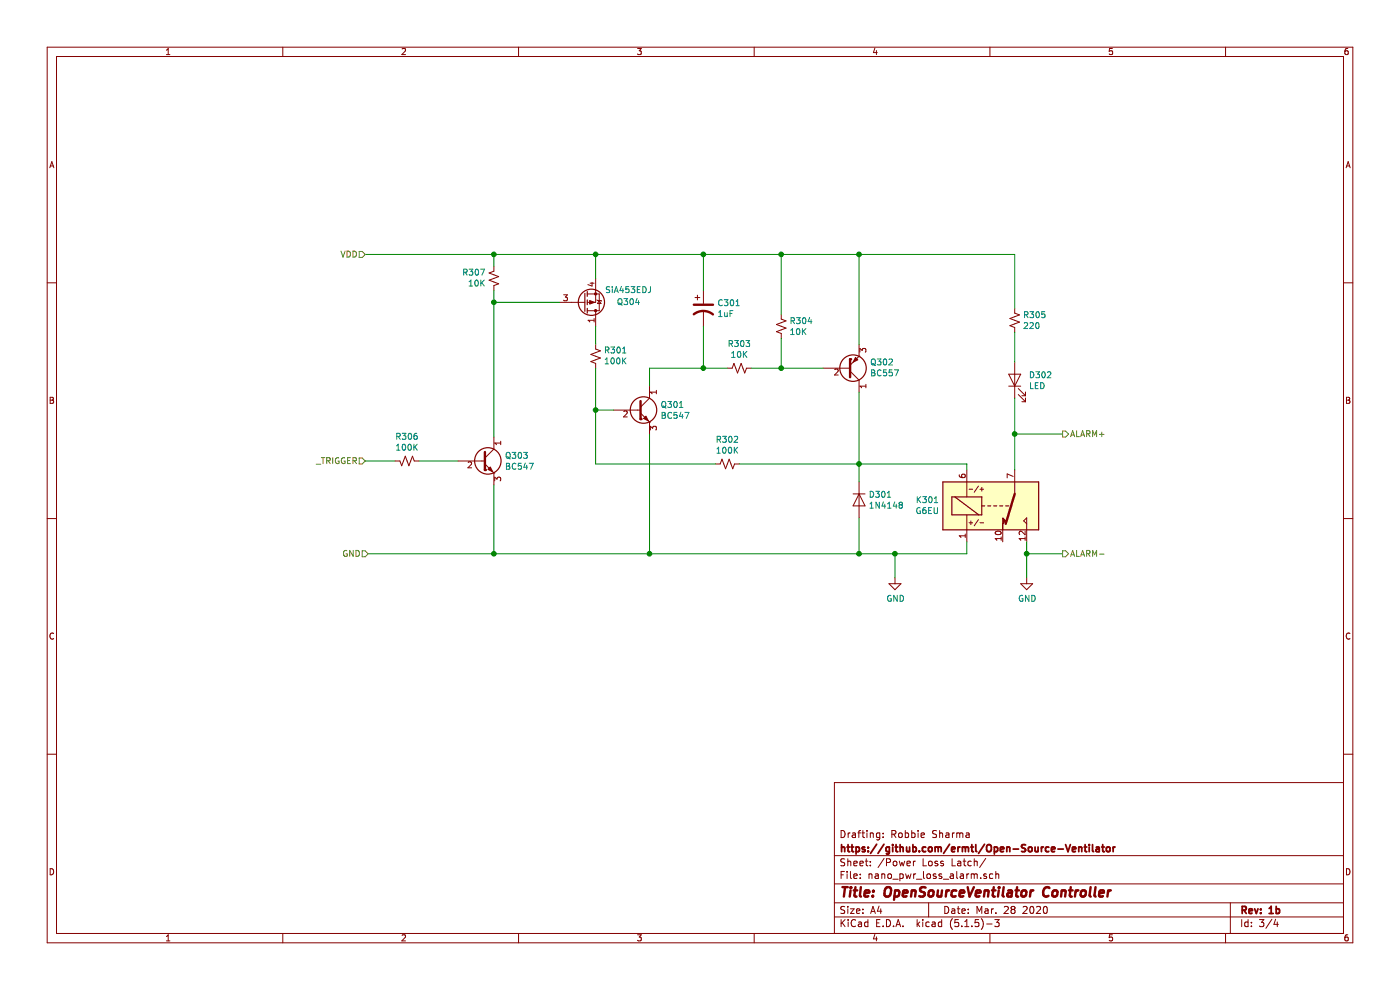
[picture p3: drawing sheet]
EESchema Schematic File Version 4
EELAYER 30 0
EELAYER END
$Descr A4 11693 8268
encoding utf-8
Sheet 3 4
Title "OpenSourceVentilator Controller"
Date "Mar. 28 2020"
Rev "1b"
Comp "https://github.com/ermtl/Open-Source-Ventilator"
Comment1 "Drafting: Robbie Sharma"
Comment2 ""
Comment3 ""
Comment4 ""
$EndDescr
Text HLabel 3050 2125 0    50   Input ~ 0
VDD
Text HLabel 3075 4625 0    50   Input ~ 0
GND
Text HLabel 3050 3850 0    50   Input ~ 0
_TRIGGER
$Comp
L Device:R_Small_US R304
U 1 1
P 6525 2725
F 0 "R304" H 6593 2771 50  0000 L CNN
F 1 "10K" H 6593 2680 50  0000 L CNN
F 2 "" H 6525 2725 50  0001 C CNN
F 3 "~" H 6525 2725 50  0001 C CNN
	1    6525 2725
	1    0    0    -1  
$EndComp
$Comp
L Device:CP1 C301
U 1 1
P 5875 2575
F 0 "C301" H 5990 2621 50  0000 L CNN
F 1 "1uF" H 5990 2530 50  0000 L CNN
F 2 "" H 5875 2575 50  0001 C CNN
F 3 "~" H 5875 2575 50  0001 C CNN
	1    5875 2575
	1    0    0    -1  
$EndComp
$Comp
L Transistor_BJT:BC547 Q301
U 1 1
P 5325 3425
F 0 "Q301" H 5516 3471 50  0000 L CNN
F 1 "BC547" H 5516 3380 50  0000 L CNN
F 2 "Package_TO_SOT_THT:TO-92_Inline" H 5525 3350 50  0001 L CIN
F 3 "http://www.fairchildsemi.com/ds/BC/BC547.pdf" H 5325 3425 50  0001 L CNN
	1    5325 3425
	1    0    0    -1  
$EndComp
$Comp
L Transistor_BJT:BC557 Q302
U 1 1
P 7075 3075
F 0 "Q302" H 7266 3029 50  0000 L CNN
F 1 "BC557" H 7266 3120 50  0000 L CNN
F 2 "Package_TO_SOT_THT:TO-92_Inline" H 7275 3000 50  0001 L CIN
F 3 "http://www.fairchildsemi.com/ds/BC/BC557.pdf" H 7075 3075 50  0001 L CNN
	1    7075 3075
	1    0    0    1   
$EndComp
$Comp
L Diode:1N4148 D301
U 1 1
P 7175 4175
F 0 "D301" V 7129 4254 50  0000 L CNN
F 1 "1N4148" V 7220 4254 50  0000 L CNN
F 2 "Diode_THT:D_DO-35_SOD27_P7.62mm_Horizontal" H 7175 4000 50  0001 C CNN
F 3 "https://assets.nexperia.com/documents/data-sheet/1N4148_1N4448.pdf" H 7175 4175 50  0001 C CNN
	1    7175 4175
	0    1    1    0   
$EndComp
$Comp
L Device:R_Small_US R303
U 1 1
P 6175 3075
F 0 "R303" V 5970 3075 50  0000 C CNN
F 1 "10K" V 6061 3075 50  0000 C CNN
F 2 "" H 6175 3075 50  0001 C CNN
F 3 "~" H 6175 3075 50  0001 C CNN
	1    6175 3075
	0    1    1    0   
$EndComp
$Comp
L Device:R_Small_US R305
U 1 1
P 8475 2675
F 0 "R305" H 8543 2721 50  0000 L CNN
F 1 "220" H 8543 2630 50  0000 L CNN
F 2 "" H 8475 2675 50  0001 C CNN
F 3 "~" H 8475 2675 50  0001 C CNN
	1    8475 2675
	1    0    0    -1  
$EndComp
$Comp
L Device:LED D302
U 1 1
P 8475 3175
F 0 "D302" V 8514 3058 50  0000 R CNN
F 1 "LED" V 8423 3058 50  0000 R CNN
F 2 "" H 8475 3175 50  0001 C CNN
F 3 "~" H 8475 3175 50  0001 C CNN
	1    8475 3175
	0    -1   -1   0   
$EndComp
$Comp
L Device:R_Small_US R302
U 1 1
P 6075 3875
F 0 "R302" V 5870 3875 50  0000 C CNN
F 1 "100K" V 5961 3875 50  0000 C CNN
F 2 "" H 6075 3875 50  0001 C CNN
F 3 "~" H 6075 3875 50  0001 C CNN
	1    6075 3875
	0    1    1    0   
$EndComp
$Comp
L Device:R_Small_US R301
U 1 1
P 4975 2975
F 0 "R301" H 4907 2929 50  0000 R CNN
F 1 "100K" H 4907 3020 50  0000 R CNN
F 2 "" H 4975 2975 50  0001 C CNN
F 3 "~" H 4975 2975 50  0001 C CNN
	1    4975 2975
	-1   0    0    1   
$EndComp
Wire Wire Line
	5875 2725 5875 3075
Wire Wire Line
	5875 3075 6075 3075
Wire Wire Line
	8475 2775 8475 3025
Wire Wire Line
	6525 2825 6525 3075
Wire Wire Line
	6525 3075 6275 3075
Wire Wire Line
	6525 3075 6875 3075
Connection ~ 6525 3075
Wire Wire Line
	5875 2425 5875 2125
Wire Wire Line
	7175 2875 7175 2125
Connection ~ 7175 2125
Wire Wire Line
	6525 2625 6525 2125
Connection ~ 6525 2125
Wire Wire Line
	5875 2125 6525 2125
Wire Wire Line
	5875 3075 5425 3075
Wire Wire Line
	5425 3075 5425 3225
Connection ~ 5875 3075
Wire Wire Line
	4975 3425 4975 3875
Wire Wire Line
	4975 3875 5975 3875
Connection ~ 4975 3425
Wire Wire Line
	4975 3425 5125 3425
Wire Wire Line
	7175 3275 7175 3875
Wire Wire Line
	7175 3875 6175 3875
Wire Wire Line
	7175 3875 7175 4025
Connection ~ 7175 3875
Wire Wire Line
	7175 3875 8075 3875
Wire Wire Line
	8075 3875 8075 3925
Wire Wire Line
	7175 4325 7175 4625
Wire Wire Line
	7175 4625 7475 4625
Wire Wire Line
	8075 4625 8075 4525
$Comp
L power:GND #PWR0301
U 1 1
P 7475 4825
F 0 "#PWR0301" H 7475 4575 50  0001 C CNN
F 1 "GND" H 7480 4652 50  0000 C CNN
F 2 "" H 7475 4825 50  0001 C CNN
F 3 "" H 7475 4825 50  0001 C CNN
	1    7475 4825
	1    0    0    -1  
$EndComp
Text HLabel 8875 3625 2    50   Output ~ 0
ALARM+
Text HLabel 8875 4625 2    50   Output ~ 0
ALARM-
Wire Wire Line
	8475 2125 8475 2575
Wire Wire Line
	8575 4525 8575 4625
$Comp
L power:GND #PWR0302
U 1 1
P 8575 4825
F 0 "#PWR0302" H 8575 4575 50  0001 C CNN
F 1 "GND" H 8580 4652 50  0000 C CNN
F 2 "" H 8575 4825 50  0001 C CNN
F 3 "" H 8575 4825 50  0001 C CNN
	1    8575 4825
	1    0    0    -1  
$EndComp
Wire Wire Line
	5425 3625 5425 4625
Wire Wire Line
	5425 4625 7175 4625
Connection ~ 7175 4625
Wire Wire Line
	7475 4625 7475 4825
Connection ~ 7475 4625
Wire Wire Line
	7475 4625 8075 4625
Wire Wire Line
	8575 4625 8575 4825
Connection ~ 8575 4625
Wire Wire Line
	8575 4625 8875 4625
Connection ~ 5425 4625
$Comp
L Transistor_BJT:BC547 Q303
U 1 1
P 4025 3850
F 0 "Q303" H 4216 3896 50  0000 L CNN
F 1 "BC547" H 4216 3805 50  0000 L CNN
F 2 "Package_TO_SOT_THT:TO-92_Inline" H 4225 3775 50  0001 L CIN
F 3 "http://www.fairchildsemi.com/ds/BC/BC547.pdf" H 4025 3850 50  0001 L CNN
	1    4025 3850
	1    0    0    -1  
$EndComp
Wire Wire Line
	8475 3325 8475 3625
Wire Wire Line
	8875 3625 8475 3625
Connection ~ 8475 3625
Wire Wire Line
	8475 3625 8475 3925
Connection ~ 5875 2125
Wire Wire Line
	4975 3075 4975 3425
$Comp
L Device:R_Small_US R306
U 1 1
P 3400 3850
F 0 "R306" V 3195 3850 50  0000 C CNN
F 1 "100K" V 3286 3850 50  0000 C CNN
F 2 "" H 3400 3850 50  0001 C CNN
F 3 "~" H 3400 3850 50  0001 C CNN
	1    3400 3850
	0    -1   1    0   
$EndComp
Wire Wire Line
	3500 3850 3825 3850
Wire Wire Line
	3050 3850 3300 3850
$Comp
L Device:R_Small_US R307
U 1 1
P 4125 2325
F 0 "R307" H 4058 2279 50  0000 R CNN
F 1 "10K" H 4058 2370 50  0000 R CNN
F 2 "" H 4125 2325 50  0001 C CNN
F 3 "~" H 4125 2325 50  0001 C CNN
	1    4125 2325
	1    0    0    1   
$EndComp
Wire Wire Line
	3075 4625 4125 4625
Wire Wire Line
	4125 4050 4125 4625
Connection ~ 4125 4625
Wire Wire Line
	4125 4625 5425 4625
Wire Wire Line
	4675 2525 4125 2525
$Comp
L Transistor_FET:SiA453EDJ Q304
U 1 1
P 4875 2525
F 0 "Q304" H 5250 2525 50  0000 C CNN
F 1 "SiA453EDJ" H 5250 2425 50  0000 C CNN
F 2 "Package_TO_SOT_SMD:Vishay_PowerPAK_SC70-6L_Single" H 5075 2450 50  0001 L CIN
F 3 "http://www.vishay.com/docs/62864/sia453edj.pdf" V 4875 2525 50  0001 L CNN
	1    4875 2525
	1    0    0    1   
$EndComp
Wire Wire Line
	4975 2725 4975 2875
Wire Wire Line
	4975 2125 4975 2325
Connection ~ 4975 2125
Wire Wire Line
	4975 2125 5875 2125
Wire Wire Line
	3050 2125 4125 2125
Wire Wire Line
	4125 2125 4125 2225
Connection ~ 4125 2125
Wire Wire Line
	4125 2125 4975 2125
Wire Wire Line
	4125 2425 4125 2525
Connection ~ 4125 2525
Wire Wire Line
	4125 2525 4125 3650
$Comp
L Relay:G6EU K301
U 1 1
P 8275 4225
F 0 "K301" H 7846 4179 50  0000 R CNN
F 1 "G6EU" H 7846 4270 50  0000 R CNN
F 2 "Relay_THT:Relay_SPDT_Omron_G6E" H 9405 4195 50  0001 C CNN
F 3 "https://www.omron.com/ecb/products/pdf/en-g6e.pdf" H 8275 4225 50  0001 C CNN
	1    8275 4225
	1    0    0    1   
$EndComp
Wire Wire Line
	7175 2125 8475 2125
Wire Wire Line
	6525 2125 7175 2125
$EndSCHEMATC
